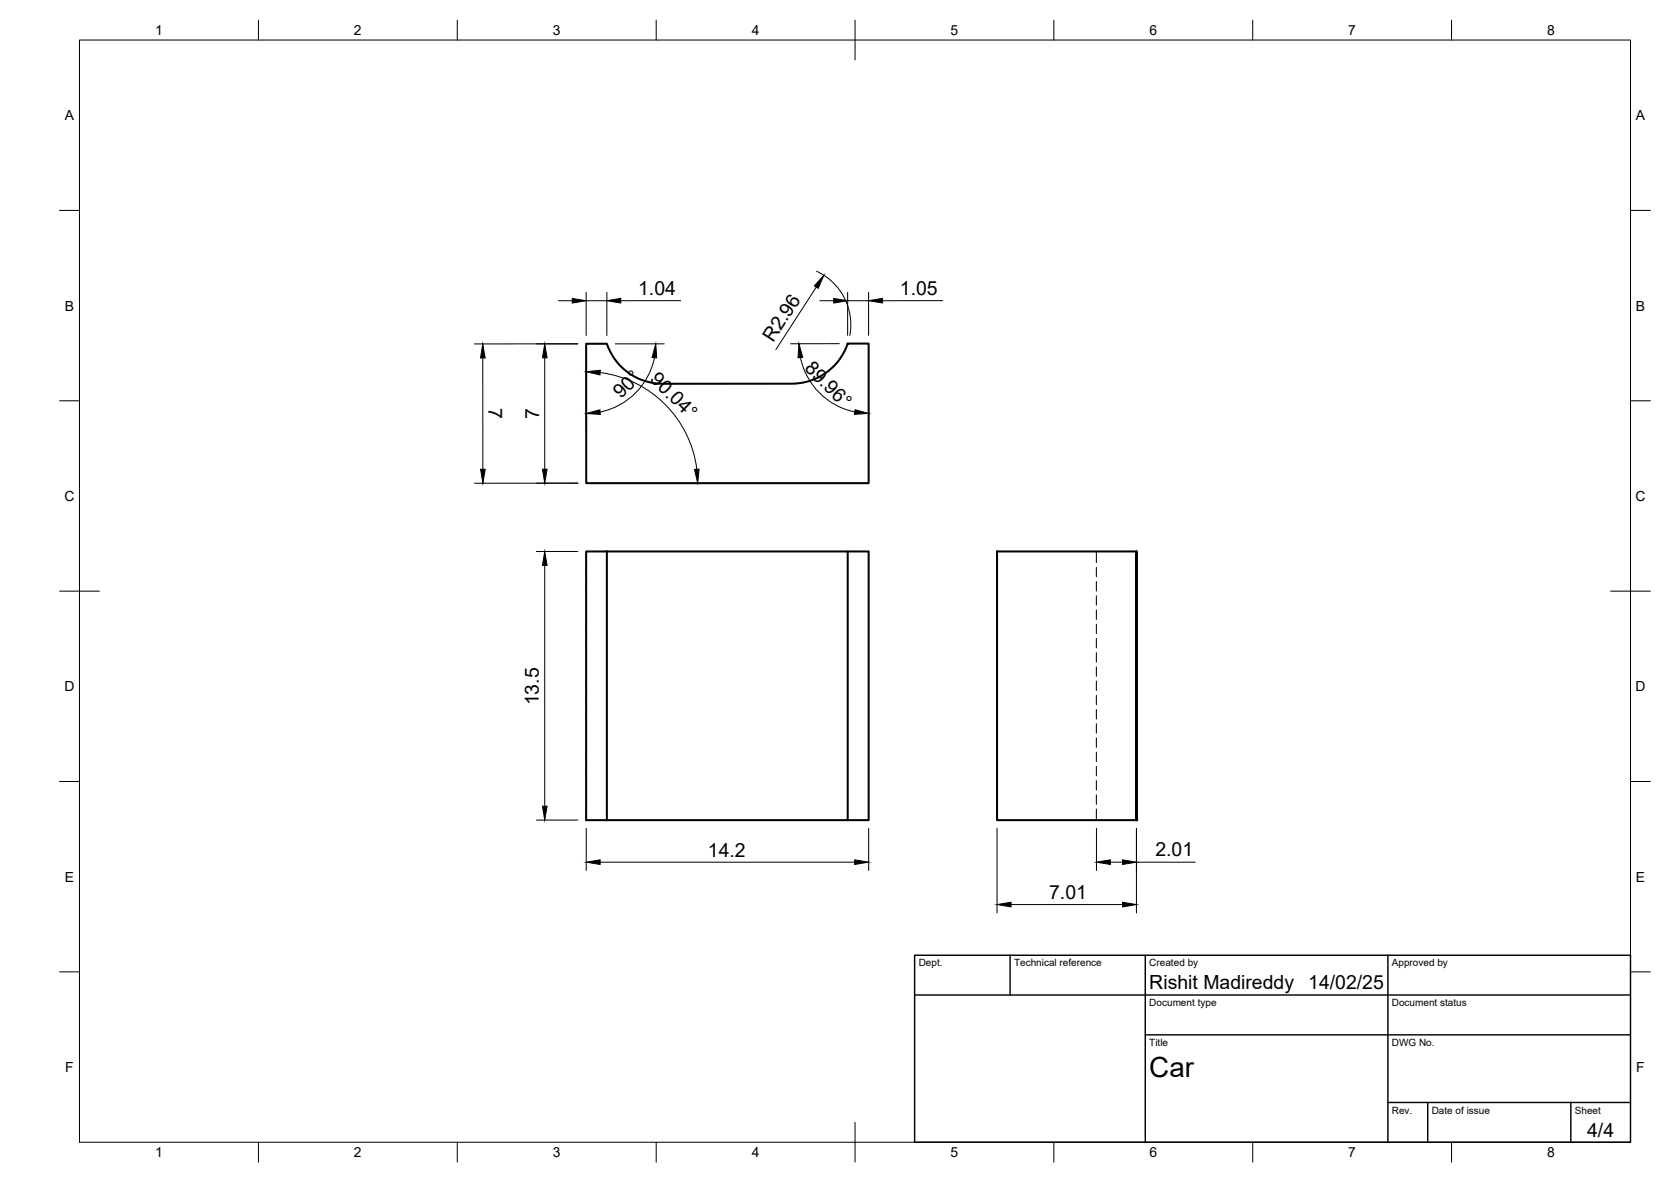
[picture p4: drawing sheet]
<svg xmlns="http://www.w3.org/2000/svg" width="420mm" height="297mm" viewBox="0 0 420 297" stroke-linecap="round" stroke-linejoin="round" font-family="sans-serif">
<!-- layer: Visible -->
<path d="M147.4 86.4h5.2a14.8 14.8 0 0 0 14 10h32.5a14.8 14.8 0 0 0 14-10.1h5.3v35.1h-71zM152.6 138.6h60.5v67.5h-60.5zM152.6 138.6h-5.2v67.5h5.2M213.1 138.6h5.3v67.5h-5.3M250.7 138.6h35v67.5h-35zM285.7 138.6l.1 67.5zM285.8 138.6v67.5" fill="none" stroke="#000" stroke-width=".51"/>
<!-- layer: Hidden -->
<g fill="none" stroke="#000" stroke-width=".25">
<path d="M147.4 138.6v2.8M275.7 138.6v2.8M147.4 142.6v2.4M147.4 146.1v2.4M147.4 149.7v2.4M147.4 153.3v2.4M147.4 156.9v2.3M275.7 142.6v2.4M275.7 146.1v2.4M275.7 149.7v2.4M275.7 153.3v2.4M275.7 156.9v2.3"/>
<path d="M147.4 160.4v2.4M147.4 164v2.4M147.4 167.6v2.4M147.4 171.2v2.3M147.4 174.7v2.4M147.4 178.3v2.4M275.7 160.4v2.4M275.7 164v2.4M275.7 167.6v2.4M275.7 171.2v2.3M275.7 174.7v2.4M275.7 178.3v2.4"/>
<path d="M147.4 181.9v2.4M147.4 185.4v2.4M147.4 189v2.4M147.4 192.6v2.4M147.4 196.2v2.4M147.4 199.7v2.4M275.7 181.9v2.4M275.7 185.4v2.4M275.7 189v2.4M275.7 192.6v2.4M275.7 196.2v2.4M275.7 199.7v2.4"/>
<path d="M147.4 203.3v2.8M275.7 203.3v2.8"/>
</g>
<!-- layer: Visible -->
<circle cx="285.7" cy="206.1" r=".25" fill="#000"/>
<!-- layer: BORDER -->
<g fill="none" stroke="#000" stroke-width=".25">
<path d="M20 10.1h390v276.9h-390zM65 5.1v5M115 5.1v5M165 5.1v5M215 5.1v10M265 5.1v5M315 5.1v5M365 5.1v5M15 52.9h5M410 52.9h5M15 100.7h5M410 100.7h5"/>
<path d="M15 148.6h10M405 148.6h10M15 196.4h5M410 196.4h5M15 244.2h5M410 244.2h5M65 287v5M115 287v5M165 287v5M215 282.1v9.9M265 287v5M315 287v5"/>
<path d="M365 287v5"/>
</g>
<!-- layer: TITLEBLOCK -->
<path d="M230 240.1h180v46.9h-180zM230 250h180M254 240.1v9.9M288 240.1v46.9M349 240.1v46.9M288 260.1h122M349 277.1h61M359 277.1v9.9M395 277.1v9.9" fill="none" stroke="#000" stroke-width=".36"/>
<!-- layer: FD_Dimensions -->
<g fill="none" stroke="#000" stroke-width=".25">
<path d="M140.4 75.6h3.5M147.4 73.5v10.8M147.4 75.6h5.2M152.6 73.5v10.8M171.1 75.6h-15M205.3 72.1l-10.2 15.8M205.3 68.2a14.8 14.8 0 0 1 8.4 16.1M206.1 75.6h3.5M213.1 73.5v10.8M213.1 75.6h5.3M218.4 73.5v10.8M237 75.6h-15.1"/>
<path d="M121.4 89.9v28M137 89.9v28M145.3 86.4h-26M150.9 93.6a28 28 0 0 1 24.3 24.3M154.7 86.4h12.3M164.6 89.9a17.5 17.5 0 0 1-13.7 13.6M201.3 89.8a17.5 17.5 0 0 0 13.6 13.7M211 86.4h-12.2M134.9 138.6h10.4M145.3 121.4h-26M137 142.1v60.5M134.9 206.1h10.4"/>
<path d="M147.4 208.2v10.6M150.9 216.7h64M218.4 208.2v10.6M250.7 208.2v21.2M275.7 208.2v10.6M279.2 216.7h3.1M285.7 216.7h14.8M285.7 208.2v21.2M254.2 227.3h28.1"/>
</g>
<g fill="#000" stroke="#000" stroke-width=".25">
<path d="M143.9 75l3.5 .6-3.5 .6zM152.6 75.6l3.5-.6v1.1zM207.1 69.2l-1.4 3.3-.9-.7zM209.6 75l3.5 .6-3.5 .6zM218.4 75.6l3.5-.6v1.1zM121.4 86.4l.6 3.5h-1.2zM137 86.4l.6 3.5h-1.2zM147.4 93.4l3.5-.3v1.1zM164.9 86.4l.2 3.5-1.1-.1zM200.9 86.4l.9 3.4-1.1 .1zM120.8 117.9h1.2l-.6 3.5zM136.4 117.9h1.2l-.6 3.5z"/>
<path d="M147.4 103.9l3.4-.9 .1 1.1zM174.6 118l1.2-.1-.4 3.5zM215 103l3.4 .9-3.5 .2zM137 138.6l.6 3.5h-1.2zM136.4 202.6h1.2l-.6 3.5zM147.4 216.7l3.5-.6v1.1zM214.9 216.1l3.5 .6-3.5 .5zM275.7 216.7l3.5-.6v1.1zM282.3 216.1l3.4 .6-3.4 .5zM250.7 227.3l3.5-.6v1.2zM282.3 226.7l3.4 .6-3.4 .6z"/>
</g>
<text font-size="7" x="289" y="270.6">Car</text>
<g font-size="4.9">
<text x="160.5" y="74.1">1.04</text>
<text x="226.3" y="74.1">1.05</text>
<text x="194.4" y="86.2" transform="rotate(-57 194.4 86.2)">R2.96</text>
<text x="163.3" y="95.6" transform="rotate(45 163.3 95.6)">90.04°</text>
<text x="202.1" y="92.8" transform="rotate(45 202.1 92.8)">89.96°</text>
<text x="156.2" y="100.3" transform="rotate(-45 156.2 100.3)">90°</text>
<text x="122.8" y="102.6" transform="rotate(90 122.8 102.6)">7</text>
<text x="135.6" y="105.3" transform="rotate(-90 135.6 105.3)">7</text>
<text x="135.5" y="177.3" transform="rotate(-90 135.5 177.3)">13.5</text>
<text x="178" y="215.3">14.2</text>
<text x="290.5" y="215.2">2.01</text>
<text x="263.8" y="225.9">7.01</text>
<text x="289" y="248.5">Rishit Madireddy</text>
<text x="329" y="248.5">14/02/25</text>
<text x="399.1" y="285.7">4/4</text>
</g>
<g font-size="3.5">
<text x="39" y="8.8">1</text>
<text x="89" y="8.8">2</text>
<text x="139" y="8.8">3</text>
<text x="189" y="8.8">4</text>
<text x="239" y="8.8">5</text>
<text x="289" y="8.8">6</text>
<text x="339" y="8.8">7</text>
<text x="389" y="8.8">8</text>
<text x="16.3" y="30.2">A</text>
<text x="411.3" y="30.2">A</text>
<text x="16.3" y="78">B</text>
<text x="411.3" y="78">B</text>
<text x="16.2" y="125.9">C</text>
<text x="411.2" y="125.9">C</text>
<text x="16.2" y="173.7">D</text>
<text x="411.2" y="173.7">D</text>
<text x="16.3" y="221.6">E</text>
<text x="411.3" y="221.6">E</text>
<text x="16.4" y="269.4">F</text>
<text x="411.4" y="269.4">F</text>
<text x="39" y="290.8">1</text>
<text x="89" y="290.8">2</text>
<text x="139" y="290.8">3</text>
<text x="189" y="290.8">4</text>
<text x="239" y="290.8">5</text>
<text x="289" y="290.8">6</text>
<text x="339" y="290.8">7</text>
<text x="389" y="290.8">8</text>
</g>
<g font-size="2.5">
<text x="231" y="242.9">Dept.</text>
<text x="255" y="242.9">Technical reference</text>
<text x="289" y="242.9">Created by</text>
<text x="350" y="242.9">Approved by</text>
<text x="289" y="252.8">Document type</text>
<text x="350" y="252.8">Document status</text>
<text x="289" y="262.9">Title</text>
<text x="350" y="262.9">DWG No.</text>
<text x="350" y="279.9">Rev.</text>
<text x="360" y="279.9">Date of issue</text>
<text x="396" y="279.9">Sheet</text>
</g>
</svg>
